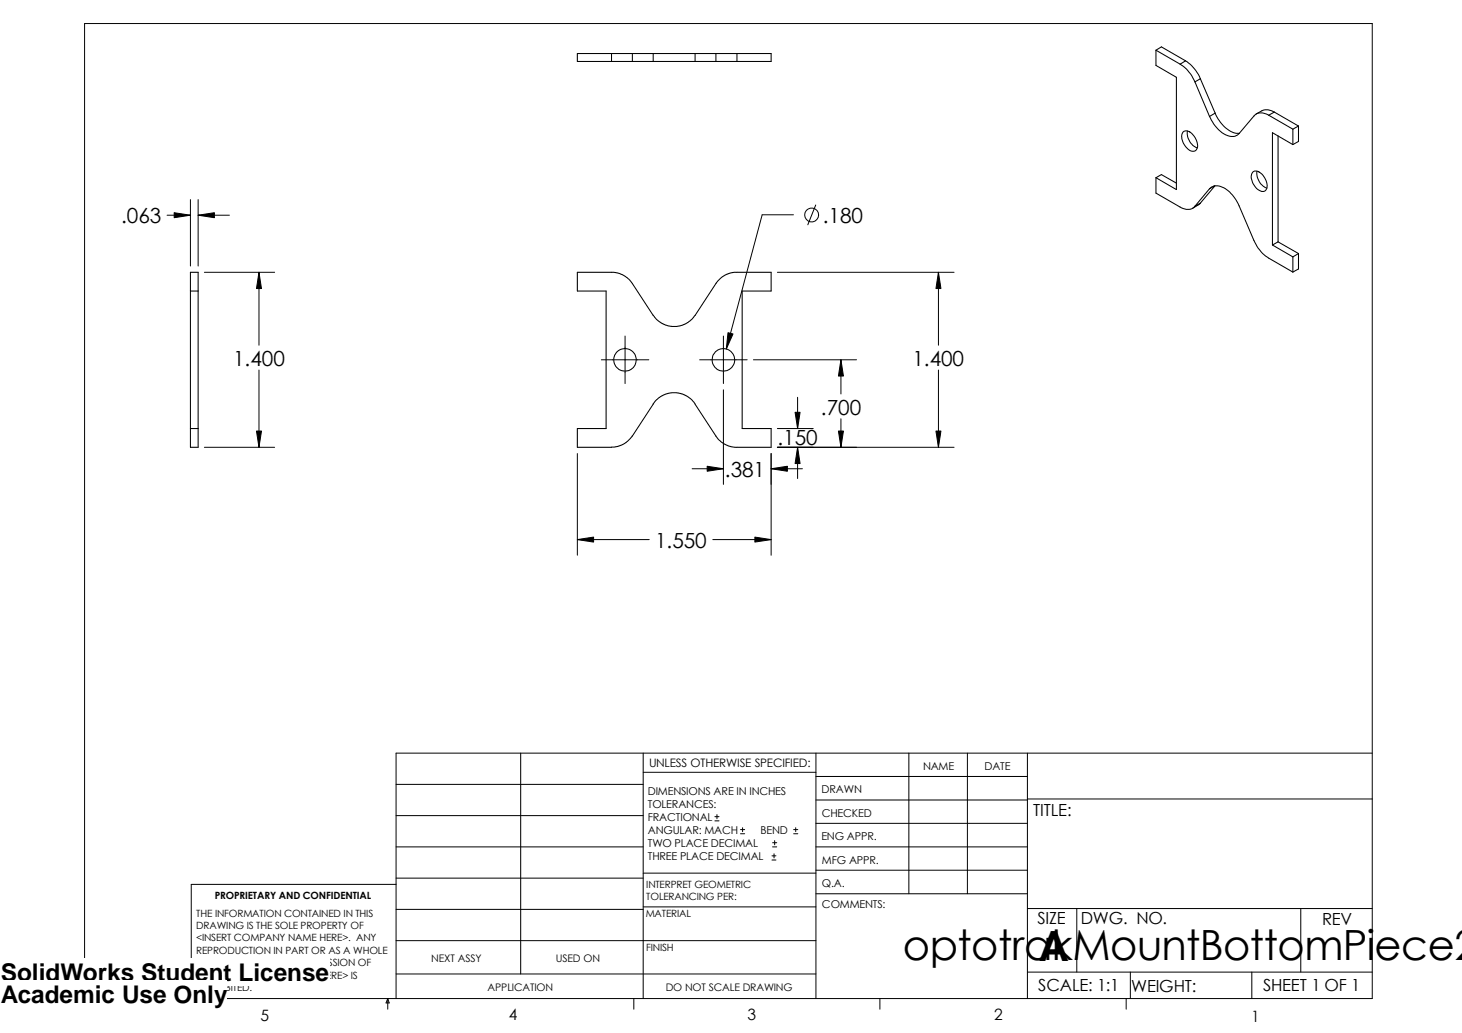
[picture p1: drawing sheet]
<svg xmlns="http://www.w3.org/2000/svg" width="297mm" height="210mm" viewBox="0 0 297 210" stroke-linecap="round" stroke-linejoin="round" font-family="sans-serif">
<g fill="none" stroke="#000" stroke-width=".2">
<path d="M17.2 4.8h261.6v198.1h-261.6zM33.9 43.7h4.8M35.4 43.2l3.3 .5-3.3 .5zM38.7 40.6v13.5M40.3 43.7l3.3-.5v1zM40.3 40.6v13.5M40.3 43.7h6.3M41.5 55.3h14.3M52.6 55.3l.5 3.3h-1zM52.6 55.3v14.8M157.9 55.3h35.9M161.2 43.6h-6.3l-7.3 27.3"/>
<path d="M165.7 41.7l-1.6 4M190.7 55.3l.5 3.3h-1zM190.7 55.3v14.8M52.6 75.2v15.7M122.2 73.1h9.6M127 68.3v9.6M142.2 73.1h9.6M147 68.3v9.6M147 79.2v19.2M147.9 67.6l1 .3-1.3 3zM153.1 73.1h20.9M170.9 73.1l.5 3.3h-1.1z"/>
<path d="M170.9 73.1v7M190.7 75.2v15.7M41.5 90.9h14.3M52.1 87.6h1l-.5 3.3zM117.3 92.2v20.6M140.6 95.2h6.4M143.7 94.7l3.3 .5-3.3 .6zM156.7 95.2l3.3-.5v1.1zM156.7 92.2v20.6M156.7 95.2h6.3M157.9 90.9h35.9M157.9 87.1h7.3"/>
<path d="M161.5 83.8h1.1l-.6 3.3zM162 90.9l.6 3.3h-1.1zM162 80.7v6.4M162 90.9v6.3M170.3 87.6h1.1l-.5 3.3zM170.9 85.1v5.8M190.2 87.6h1l-.5 3.3zM117.3 109.6l3.3-.5v1.1zM117.3 109.6h14.6M144.8 109.6h11.9M153.4 109.1l3.3 .5-3.3 .6zM80.5 159.4h50.2"/>
<path d="M105.8 153v44.9M130.7 153v49.9M130.7 156.9h35.1M165.8 153v49.9M165.8 157.8h42.9M184.7 153v28.6M196.6 153v28.6M208.7 153v49.9M278.8 153h-198.3v49.9M80.5 178.4h50.2M80.5 172.1h50.2M80.5 165.7h50.2"/>
<path d="M80.5 179.7h-41.6v23.2M130.7 177.4h35.1M145.2 166.8h.9M145.2 165.9h.9M145.7 165.5v.9M150.4 169.4h.9M150.4 168.6h.9M150.9 168.2v.8M156.8 174.8h.8M156.8 173.9h.8M157 172.1h.8M157 171.2h.8"/>
<path d="M157.3 173.5v.8M157.4 170.8v.9M161.2 169.4h.9M161.2 168.6h.9M161.7 168.2v.8M165.8 167.3h42.9M165.8 162.6h42.9M165.8 172.1h42.9M165.8 176.8h42.9M208.7 162.3h70.1M80.5 197.9h85.3M80.5 191.1h85.3"/>
<path d="M80.5 184.8h50.2M130.7 184.3h35.1M165.8 181.6h42.9M208.7 197.5h70.1M208.7 184.6h70.1M218.8 184.6v12.9M229.7 197.5v5.4M254.3 197.5v5.4M264.3 184.6v12.9M78.8 202.9v2.2M78.8 202.9l.3 .9h-.7zM128.8 202.9v2.2"/>
<path d="M178.8 202.9v2.2M228.8 202.9v2.2"/>
<circle cx="164.9" cy="43.7" r="1.41"/>
</g>
<g fill="none" stroke="#000" stroke-width=".21">
<path d="M117.3 10.9h39.4v1.6h-39.4zM124.2 10.9v1.6M128.5 10.9v1.6M132.7 10.9v1.6M141.2 10.9v1.6M145.5 10.9v1.6M149.7 10.9v1.6M234.9 10.2v3.1l4.1 2.4v22.8l-4.1-2.4M234.9 10.2l4.9 2.8M234.9 10.2l1.1-.7 4.9 2.9M239.8 13a7.6 7.6 0 0 1 3 3.6M240.9 12.4a8.1 8.1 0 0 1 3 3.6"/>
<path d="M240.9 12.4l-1.1 .6M242.8 16.6l2.9 7.1M243.9 16l-1.1 .6M243.9 16l3 7M234.9 36.1v3.1l4.9 2.9a2.23 2.23 0 0 0 3-.2M234.9 36.1l1.1-.6 3 1.7M240.3 26.9a1.44 1.44 0 0 1 2.2 .6 2.4 2.4 0 0 1 .4 3.1 2.02 2.02 0 0 1-2.4-1.4 2.49 2.49 0 0 1-.2-2.3zM241.3 26.6a3.3 3.3 0 0 0 1.9 3.5M245.7 38.4a2.57 2.57 0 0 1 3.5 .1 8.4 8.4 0 0 1 2.6 3.3l3 7.1a8.3 8.3 0 0 0 3 3.6l4.9 2.8M245.7 38.4l-2.9 3.5M246.8 37.8l-1.1 .6M246.8 37.8l-2.9 3.5"/>
<path d="M246.9 23a6.4 6.4 0 0 0 4.3 4.1h.6M246.9 23l-1.2 .7M254.5 35.1a1.46 1.46 0 0 1 2.1 .5 2.46 2.46 0 0 1 .4 3.2 1.89 1.89 0 0 1-2.2-1.2 2.44 2.44 0 0 1-.3-2.5zM255.4 34.8a3.3 3.3 0 0 0 2 3.4M257.8 23.4a2.23 2.23 0 0 0-3 .2l-3 3.5a2.57 2.57 0 0 1-3.5-.1 8.4 8.4 0 0 1-2.6-3.3M257.8 23.4l4.9 2.8M258.9 22.8a2.58 2.58 0 0 0-2.5-.3l-1.2 .7M258.9 22.8l-1.1 .6M258.9 22.8l4.9 2.8M259.7 27.6v21.5M262.7 26.2v3.2M262.7 29.4l-4.2-2.4v22.8"/>
<path d="M263.8 25.6l-1.1 .6M263.8 25.6v3.1l-1.1 .7M38.7 55.3h1.6v35.6h-1.6zM38.7 59.1h1.6M243.9 41.3l-1.6 1M243.9 41.3l-1.1 .6M258.5 49.8l4.2 2.4M259.7 49.1l-1.2 .7M259.7 49.1l4.1 2.4M262.7 52.2v3.1M263.8 51.5v3.2l-1.1 .6M263.8 51.5l-1.1 .7"/>
<path d="M132.7 64.1l1.1 1.1 1.5 .9 1.1 .2h1.1l1.3-.3 1-.5 .9-.8 4.8-7.3 1-.9 .7-.5 1.9-.7h7.6v3.8h-5.9v28h5.9v3.8h-7.5l-1-.2-1-.4-1-.8-.7-.9-4.3-6.5M132.7 64.1l-4.3-6.6-.7-.8-1-.8-1.9-.6h-7.5v3.8h5.8v28h-5.8v3.8l7.5-.1 1.4-.3 1-.5 1.2-1.3 4.7-7.2 1.1-.9 1.1-.5 1.2-.3h1l1.3 .3 1.6 1 .8 1M38.7 87.1h1.6"/>
<circle cx="127" cy="73.1" r="2.3"/>
<circle cx="147" cy="73.1" r="2.29"/>
</g>
<g fill="#000">
<path d="M35.4 43.2l3.3 .5-3.3 .5zM40.3 43.7l3.3-.5v1zM52.6 55.3l.5 3.3h-1zM190.7 55.3l.5 3.3h-1zM147.9 67.6l1 .3-1.3 3zM170.9 73.1l.5 3.3h-1.1zM52.1 87.6h1l-.5 3.3zM143.7 94.7l3.3 .5-3.3 .6zM156.7 95.2l3.3-.5v1.1zM161.5 83.8h1.1l-.6 3.3zM162 90.9l.6 3.3h-1.1zM170.3 87.6h1.1l-.5 3.3z"/>
<path d="M190.2 87.6h1l-.5 3.3zM117.3 109.6l3.3-.5v1.1zM153.4 109.1l3.3 .5-3.3 .6z"/>
</g>
<g fill="#fff">
<path d="M.2 194.7h66.7v5.7h-66.7z"/>
<path d="M.2 199.2h45.9v5.7h-45.9z"/>
</g>
<g font-size="8.5">
<text x="183.4" y="195.1">optotrakMountBottomPiece2</text>
<text x="211" y="195.2">A</text>
</g>
<g font-size="5">
<text x=".2" y="199.3">SolidWorks Student License</text>
<text x=".2" y="203.8">Academic Use Only</text>
</g>
<g font-size="4.2">
<text x="24.6" y="45.4">.063</text>
<text x="167.2" y="45.3">.180</text>
<text x="47.4" y="74.3">1.400</text>
<text x="185.4" y="74.3">1.400</text>
<text x="166.8" y="84.2">.700</text>
<text x="157.9" y="90.4">.150</text>
<text x="147.3" y="96.9">.381</text>
<text x="133.1" y="111.3">1.550</text>
</g>
<g font-size="3.4">
<text x="209.9" y="165.8">TITLE:</text>
<text x="210.8" y="187.8">SIZE</text>
<text x="219.6" y="187.8">DWG. NO.</text>
<text x="268.6" y="188">REV</text>
<text x="210.9" y="201.4">SCALE: 1:1</text>
<text x="229.8" y="201.5">WEIGHT:</text>
<text x="256.6" y="201.4">SHEET 1 OF 1</text>
</g>
<g font-size="3.2">
<text x="53" y="207.4">5</text>
<text x="103.4" y="207.3">4</text>
<text x="151.8" y="207.3">3</text>
<text x="202" y="207.3">2</text>
<text x="254.2" y="207.6">1</text>
</g>
<text font-size="2.4" x="131.9" y="155.9">UNLESS OTHERWISE SPECIFIED:</text>
<g font-size="2.2">
<text x="131.6" y="161.5">DIMENSIONS ARE IN INCHES</text>
<text x="166.9" y="161.2">DRAWN</text>
<text x="187.5" y="156.4">NAME</text>
<text x="200" y="156.4">DATE</text>
<text x="131.6" y="164.2">TOLERANCES:</text>
<text x="131.6" y="166.8">FRACTIONAL</text>
<text x="167" y="166.1">CHECKED</text>
<text x="131.6" y="172.1">TWO PLACE DECIMAL</text>
<text x="131.6" y="169.5">ANGULAR: MACH</text>
<text x="154.5" y="169.5">BEND</text>
<text x="166.9" y="170.7">ENG APPR.</text>
<text x="131.6" y="174.8">THREE PLACE DECIMAL</text>
<text x="167" y="175.5">MFG APPR.</text>
<text x="167" y="180.2">Q.A.</text>
<text x="167" y="184.4">COMMENTS:</text>
</g>
<g font-size="2.1">
<text x="87.6" y="195.5">NEXT ASSY</text>
<text x="112.9" y="195.5">USED ON</text>
<text x="99.1" y="201.3">APPLICATION</text>
<text x="135.3" y="201.3">DO NOT SCALE DRAWING</text>
</g>
<g font-size="2">
<text x="43.6" y="182.7">PROPRIETARY AND CONFIDENTIAL</text>
<text x="131.3" y="180.3">INTERPRET GEOMETRIC</text>
<text x="131.3" y="182.8">TOLERANCING PER:</text>
<text x="39.9" y="186.3">THE INFORMATION CONTAINED IN THIS</text>
<text x="39.9" y="188.8">DRAWING IS THE SOLE PROPERTY OF</text>
<text x="39.9" y="191.3">&lt;INSERT COMPANY NAME HERE&gt;. ANY</text>
<text x="131.2" y="186.4">MATERIAL</text>
<text x="39.9" y="193.8">REPRODUCTION IN PART OR AS A WHOLE</text>
<text x="39.9" y="196.3">WITHOUT THE WRITTEN PERMISSION OF</text>
<text x="131.3" y="193.2">FINISH</text>
<text x="39.9" y="201.4">PROHIBITED.</text>
<text x="39.9" y="198.9">&lt;INSERT COMPANY NAME HERE&gt; IS</text>
</g>
</svg>
